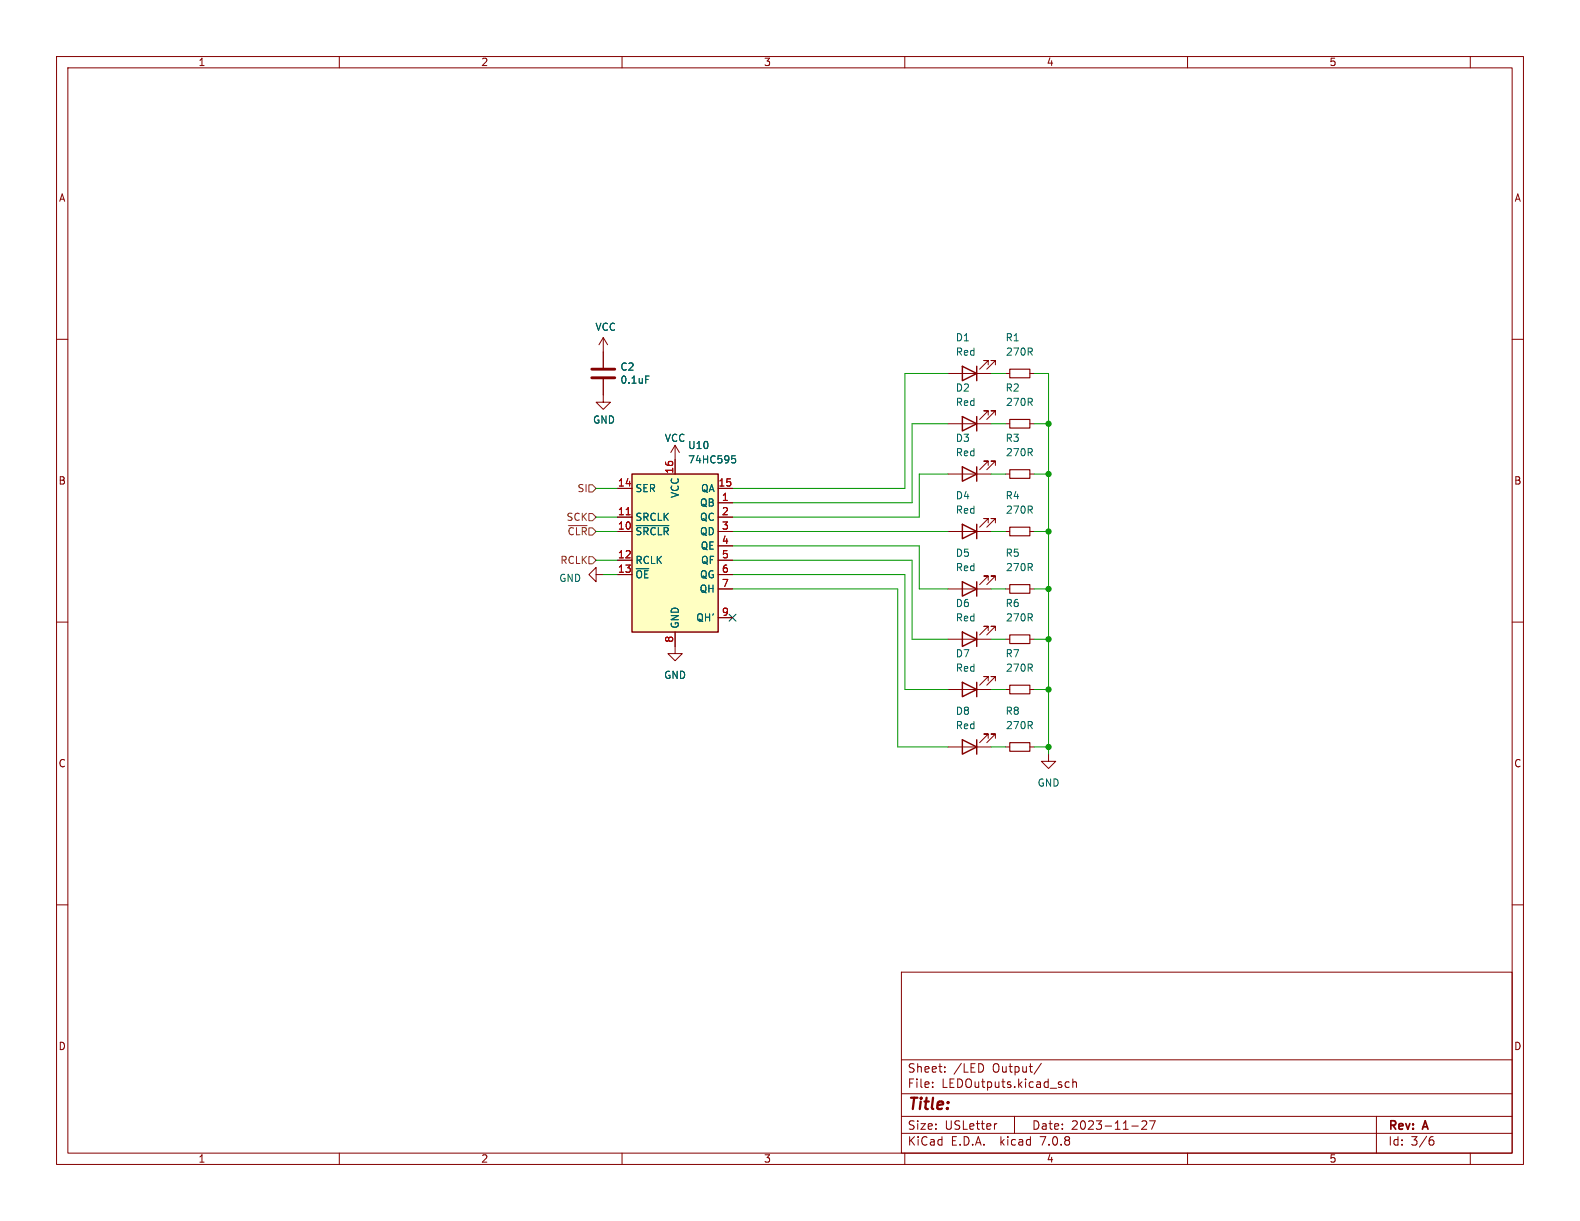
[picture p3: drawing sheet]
<svg xmlns="http://www.w3.org/2000/svg" width="279mm" height="216mm" viewBox="0 0 279 216" stroke-linecap="round" stroke-linejoin="round" font-family="sans-serif">
<g fill="none" stroke="#840000" stroke-width=".18">
<path d="M10 10h259.4v195.9h-259.4zM12 12h255.4v191.9h-255.4zM60 10v2M110 10v2M160 10v2M210 10v2M260 10v2M10 60h2M106.7 59.7l-.8 1.3M106.7 59.7v5.3M106.7 59.7l.7 1.3M267.4 60h2"/>
<path d="M106.7 67.1v4h1.2l-1.2 1.3-1.3-1.3h1.3M119.4 78.7v5.1M119.4 78.7l-.8 1.3M119.4 78.7l.7 1.3M167.6 74.9h7.7M167.6 66h7.7M174.8 73.4v-.8h-.8h.8l-1.6 1.6M174.8 64.5v-.7h-.8h.8l-1.6 1.5M176 73.4v-.8h-.7h.7l-1.5 1.6M176 64.5v-.7h-.7h.7l-1.5 1.5M177.8 74.9h.8M177.8 66h.8"/>
<path d="M182.1 74.9h.8M182.1 66h.8M109.2 94h2.6M109.2 91.4h2.6M109.2 99.1h2.6M109.2 86.4h2.6M127 88.9h2.5M127 94h2.5M127 91.4h2.5M127 99.1h2.5M127 86.4h2.5M127 96.5h2.5"/>
<path d="M167.6 83.8h7.7M167.6 94h7.7M174.8 82.3v-.8h-.8h.8l-1.6 1.6M174.8 92.5v-.8h-.8h.8l-1.6 1.5M176 82.3v-.8h-.7h.7l-1.5 1.6M176 92.5v-.8h-.7h.7l-1.5 1.5M177.8 83.8h.8M177.8 94h.8M182.1 83.8h.8M182.1 94h.8M10 110h2M105.4 101.6v-1.3l-1.3 1.3 1.3 1.3v-1.3h1.3"/>
<path d="M109.2 101.6h2.6M119.4 111.8v3.8h1.2l-1.2 1.2-1.3-1.2h1.3M127 101.6h2.5M127 104.1h2.5M127 109.2h2.5M167.6 113h7.7M167.6 104.1h7.7M174.8 111.5v-.8h-.8h.8l-1.6 1.6M174.8 102.6v-.7h-.8h.8l-1.6 1.5M176 111.5v-.8h-.7h.7l-1.5 1.6M176 102.6v-.7h-.7h.7l-1.5 1.5M177.8 113h.8"/>
<path d="M177.8 104.1h.8M182.1 113h.8M182.1 104.1h.8M267.4 110h2M167.6 132.1h7.7M167.6 121.9h7.7M174.8 130.6v-.8h-.8h.8l-1.6 1.5M174.8 120.4v-.8h-.8h.8l-1.6 1.6M176 130.6v-.8h-.7h.7l-1.5 1.5M176 120.4v-.8h-.7h.7l-1.5 1.6M177.8 132.1h.8M177.8 121.9h.8"/>
<path d="M182.1 132.1h.8M182.1 121.9h.8M185.4 133.4v1.2h1.3l-1.3 1.3-1.3-1.3h1.3M10 160h2M267.4 160h2M159.4 171.9h108v32h-108zM159.4 197.4h108M159.4 193.4h108M159.4 187.4h108M164.9 192.1v.2M164.9 191.4v.1M167.1 189.4v.2"/>
<path d="M167.1 188.7v.1M173.9 188.4v.8M176.3 198.7l-.3 .1M179.4 197.4v3M184.1 188l-1.2 1.9M189.1 191.4l-.5-.1-.2 .3v.4l.1 .2h.6M189.7 191.4l.2-.1 .4 .1 .1 .9M189.7 190.8v1.5M200.1 199.1h1.2M201.9 198.3l.6-.1 .2 .1 .1 .3-.9 1.1h.9M203.3 198.2h1l-.7 1.5M243.4 197.4v6.5"/>
<path d="M60 203.9v2M110 203.9v2M159.4 200.4h108M160 203.9v2M210 203.9v2M253 201.6h.3l.3 .2-.1 .5-.5 .2M253.4 201l-.4 .1M260 203.9v2"/>
</g>
<path d="M178.6 74.2h3.5v1.5h-3.5zM178.6 65.3h3.5v1.5h-3.5zM178.6 83.1h3.5v1.5h-3.5zM178.6 93.2h3.5v1.5h-3.5zM178.6 112.3h3.5v1.5h-3.5zM178.6 103.4h3.5v1.5h-3.5zM178.6 131.3h3.5v1.5h-3.5zM178.6 121.2h3.5v1.5h-3.5z" fill="none" stroke="#840000" stroke-width=".2"/>
<g fill="none" stroke="#840000" stroke-width=".25">
<path d="M170.2 73.7l2.5 1.2-2.5 1.3zM170.2 64.8l2.5 1.2-2.5 1.3zM172.7 64.8v2.5M172.7 73.7v2.5M111.8 83.8h15.2v28h-15.2zM170.2 82.6l2.5 1.2-2.5 1.3zM170.2 92.7l2.5 1.3-2.5 1.3zM172.7 82.6v2.5M172.7 92.7v2.6M170.2 111.8l2.5 1.2-2.5 1.3zM170.2 102.9l2.5 1.2-2.5 1.3zM172.7 102.9v2.5"/>
<path d="M172.7 111.8v2.5M170.2 130.8l2.5 1.3-2.5 1.3zM170.2 120.7l2.5 1.2-2.5 1.3zM172.7 120.7v2.5M172.7 130.8v2.6"/>
</g>
<path d="M111.8 83.8h15.2v28h-15.2z" fill="#ffffc2" stroke="#ffffc2" stroke-width=".18"/>
<path d="M114.2 66.5h.6M112.5 92.9h5.8M129.4 80.6h.6M129.5 81.1h.3l.3 .2-.1 .4-.5 .2" fill="none" stroke="#006464" stroke-width=".18"/>
<path d="M110.7 91h.8" fill="none" stroke="#a90000" stroke-width=".18"/>
<path d="M104.6 66.8h4.1M104.6 65.3h4.1" fill="none" stroke="#840000" stroke-width=".51"/>
<path d="M100.5 92.9h3.3M104.1 90.8h.7l.6 .6-.6 .7h-.7zM104.1 85.7h.7l.6 .7-.6 .6h-.7zM104.1 98.4h.7l.6 .7-.6 .6h-.7z" fill="none" stroke="#725600" stroke-width=".18"/>
<g fill="none" stroke="#009600" stroke-width=".18">
<path d="M167.6 74.9h-6.3v14h-31.8M167.6 66h-7.6v20.4h-30.5M175.3 66h2.5M175.3 74.9h2.5M182.9 66h2.5v67.4M182.9 74.9h2.5M105.4 99.1h3.8M105.4 94h3.8M105.4 86.4h3.8M105.4 91.4h3.8M129.5 99.1h31.8v13.9h6.3M129.5 96.5h33.1v7.6h5"/>
<path d="M129.5 94h38.1M167.6 83.8h-5v7.6h-33.1M175.3 94h2.5M175.3 83.8h2.5M182.9 94h2.5M182.9 83.8h2.5M106.7 101.6h2.5M129.5 101.6h30.5v20.3h7.6M129.5 104.1h29.2v28h8.9M175.3 104.1h2.5M175.3 113h2.5M182.9 104.1h2.5"/>
<path d="M182.9 113h2.5M175.3 121.9h2.5M175.3 132.1h2.5M182.9 121.9h2.5M182.9 132.1h2.5"/>
</g>
<path d="M128.9 108.6l1.2 1.2M130.1 108.6l-1.2 1.2" fill="none" stroke="#000084" stroke-width=".18"/>
<g fill="#009600" stroke="#009600" stroke-width=".18">
<circle cx="185.4" cy="74.9" r=".46"/>
<circle cx="185.4" cy="83.8" r=".46"/>
<circle cx="185.4" cy="94" r=".46"/>
<circle cx="185.4" cy="113" r=".46"/>
<circle cx="185.4" cy="121.9" r=".46"/>
<circle cx="185.4" cy="132.1" r=".46"/>
<circle cx="185.4" cy="104.1" r=".46"/>
</g>
<text font-size="2.8" fill="#840000" x="160.4" y="196.8">Title:</text>
<g font-size="2.1" fill="#840000">
<text x="160.4" y="189.9">Sheet:</text>
<text x="168.6" y="189.9">/LED</text>
<text x="175.6" y="189.9">Output/</text>
<text x="160.4" y="192.6">File:</text>
<text x="166.5" y="192.6">LEDOutputs.kicad_sch</text>
<text x="160.4" y="202.8">KiCad</text>
<text x="160.4" y="200">Size:</text>
<text x="167.1" y="200">USLetter</text>
<text x="168.1" y="202.8">E.D.A.</text>
<text x="177" y="202.8">kicad</text>
<text x="182.4" y="200">Date:</text>
<text x="184.2" y="202.8">7.0.8</text>
<text x="189.4" y="200">2023-11-27</text>
<text x="245.4" y="200.2">Rev:</text>
<text x="245.4" y="202.8">Id:</text>
<text x="249.5" y="202.8">3/6</text>
<text x="251.8" y="200.2">A</text>
</g>
<g font-size="1.8" fill="#840000">
<text x="35" y="11.9">1</text>
<text x="85" y="11.9">2</text>
<text x="135" y="11.9">3</text>
<text x="185" y="11.9">4</text>
<text x="235" y="11.9">5</text>
<text x="10.3" y="35.9">A</text>
<text x="267.7" y="35.9">A</text>
<text x="10.3" y="85.9">B</text>
<text x="267.7" y="85.9">B</text>
<text x="10.3" y="135.9">C</text>
<text x="267.7" y="135.9">C</text>
<text x="10.3" y="185.9">D</text>
<text x="267.7" y="185.9">D</text>
<text x="35" y="205.8">1</text>
<text x="85" y="205.8">2</text>
<text x="135" y="205.8">3</text>
<text x="185" y="205.8">4</text>
<text x="235" y="205.8">5</text>
</g>
<g font-size="1.8" fill="#006464">
<text x="105.2" y="58.7">VCC</text>
<text x="109.6" y="65.7">C2</text>
<text x="168.9" y="60.6">D1</text>
<text x="168.9" y="63.1">Red</text>
<text x="177.7" y="60.6">R1</text>
<text x="177.8" y="63.1">270R</text>
<text x="109.6" y="68">0.1uF</text>
<text x="168.9" y="69.4">D2</text>
<text x="168.9" y="72">Red</text>
<text x="177.7" y="69.4">R2</text>
<text x="177.8" y="72">270R</text>
<text x="104.8" y="75.1">GND</text>
<text x="117.5" y="78.3">VCC</text>
<text x="121.6" y="79.6">U10</text>
<text x="121.6" y="82.1">74HC595</text>
<text x="168.9" y="78.3">D3</text>
<text x="168.9" y="80.9">Red</text>
<text x="177.7" y="78.3">R3</text>
<text x="177.8" y="80.9">270R</text>
<text x="112.3" y="87.2">SER</text>
<text x="120.2" y="88.2" transform="rotate(-90 120.2 88.2)">VCC</text>
<text x="123.7" y="89.8">QB</text>
<text x="123.9" y="87.2">QA</text>
<text x="168.9" y="88.5">D4</text>
<text x="177.7" y="88.5">R4</text>
<text x="112.3" y="94.8">~{SRCLR}</text>
<text x="112.3" y="92.3">SRCLK</text>
<text x="123.7" y="92.3">QC</text>
<text x="123.7" y="94.8">QD</text>
<text x="168.9" y="91">Red</text>
<text x="177.8" y="91">270R</text>
<text x="112.3" y="99.9">RCLK</text>
<text x="123.8" y="97.4">QE</text>
<text x="123.9" y="99.9">QF</text>
<text x="168.9" y="98.7">D5</text>
<text x="168.9" y="101.2">Red</text>
<text x="177.7" y="98.7">R5</text>
<text x="177.8" y="101.2">270R</text>
<text x="98.8" y="103.1">GND</text>
<text x="112.3" y="102.5">~{OE}</text>
<text x="123.6" y="105">QH</text>
<text x="123.7" y="102.5">QG</text>
<text x="168.9" y="107.5">D6</text>
<text x="177.7" y="107.5">R6</text>
<text x="120.2" y="111.3" transform="rotate(-90 120.2 111.3)">GND</text>
<text x="123" y="110.1">QH'</text>
<text x="168.9" y="110.1">Red</text>
<text x="177.8" y="110.1">270R</text>
<text x="168.9" y="116.4">D7</text>
<text x="168.9" y="119">Red</text>
<text x="177.7" y="116.4">R7</text>
<text x="177.8" y="119">270R</text>
<text x="117.3" y="120.2">GND</text>
<text x="168.9" y="126.6">D8</text>
<text x="168.9" y="129.1">Red</text>
<text x="177.7" y="126.6">R8</text>
<text x="177.8" y="129.1">270R</text>
<text x="183.4" y="139.3">GND</text>
</g>
<g font-size="1.8" fill="#a90000">
<text x="119.1" y="83.9" transform="rotate(-90 119.1 83.9)">16</text>
<text x="109.2" y="86.1">14</text>
<text x="127" y="86.1">15</text>
<text x="127.6" y="88.6">1</text>
<text x="109.2" y="93.7">10</text>
<text x="109.2" y="91.2">11</text>
<text x="127.6" y="91.2">2</text>
<text x="127.6" y="93.7">3</text>
<text x="109.2" y="98.8">12</text>
<text x="109.2" y="101.3">13</text>
<text x="127.6" y="96.3">4</text>
<text x="127.6" y="98.8">5</text>
<text x="127.6" y="101.3">6</text>
<text x="127.6" y="103.9">7</text>
<text x="119.1" y="113.7" transform="rotate(-90 119.1 113.7)">8</text>
<text x="127.6" y="109">9</text>
</g>
<g font-size="1.8" fill="#725600">
<text x="102" y="87.2">SI</text>
<text x="100.1" y="92.3">SCK</text>
<text x="100.3" y="94.8">~{CLR}</text>
<text x="99" y="99.9">RCLK</text>
</g>
</svg>
